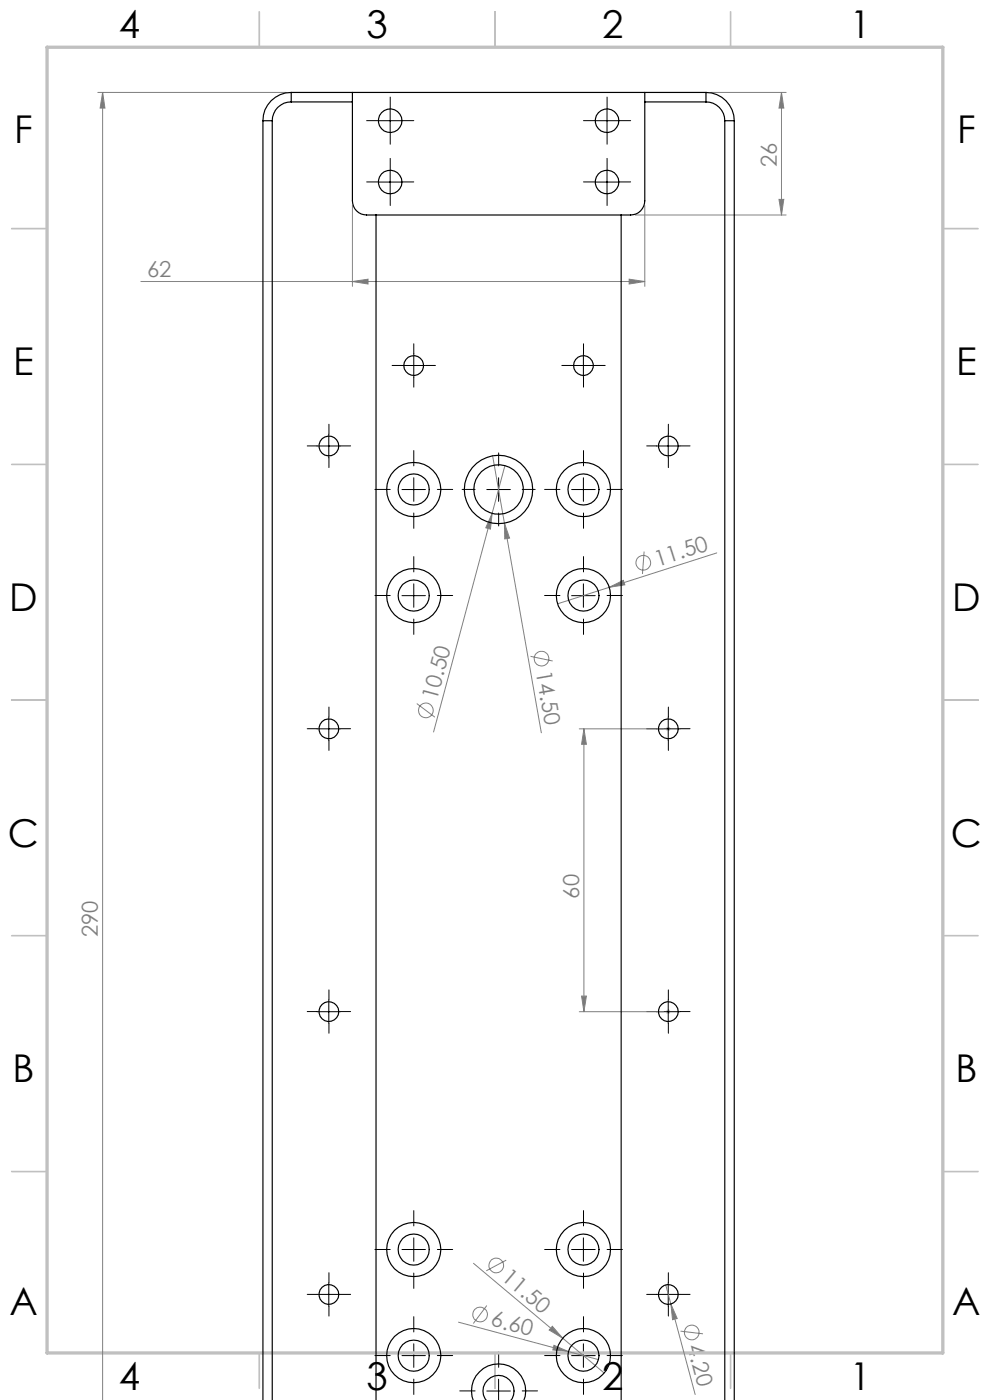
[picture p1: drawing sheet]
<svg xmlns="http://www.w3.org/2000/svg" width="210mm" height="297mm" viewBox="0 0 210 297" stroke-linecap="round" stroke-linejoin="round" font-family="sans-serif">
<g fill="none" stroke="#808080" stroke-width=".21">
<path d="M20.7 19.6h40M21.8 19.6v277.5M21.8 19.6l.5 3.3h-1.1zM150.7 19.6h16.1M165.8 19.6v26M165.8 19.6l.5 3.3h-1.1zM29.9 59.7h106.9M74.8 59.7l3.3-.5v1.1zM74.8 43.6v17.1M133.5 59.2l3.3 .5-3.3 .6zM134.8 45.6h32M136.8 43.6v17.1"/>
<path d="M165.2 42.3h1.1l-.5 3.3zM104.5 96.7l10.3 58.8M107.1 98.8l-15.1 56.5M104.4 108.9l-.4 3.4-1-.3zM107 111l1.1 3.2-1 .1zM136.6 117l-.3 4.8M152 117.3l-33.7 10.8M112.5 139.2l4.7 1M129.2 124.6l3-1.5 .3 1zM88.4 149.3l3.9 2.8M122.9 154.6h17.9M123.9 154.6v60"/>
<path d="M123.9 154.6l.5 3.3h-1zM122.9 214.6h17.9M123.4 211.3h1l-.5 3.3zM100.4 268l18.9 15.9M103.3 277l-2.9 3.8M107.4 267.3l-4.2 2.3M141.2 272.6l6.3 23.2M142.3 276.6l1.4 3.1-1 .3zM97.3 280.5l23.3 6.2M117.2 281.4l2.1 2.5-2.8-1.8zM117.5 285.4l3.1 1.3-3.3-.3zM119.3 283.9l8.9 7.4"/>
<path d="M120.6 286.7l6.3 1.7M144.4 282.4l4.7 .6"/>
<circle cx="136.5" cy="119.4" r="1.56"/>
<circle cx="114.9" cy="139.7" r="1.55"/>
<circle cx="90.3" cy="150.7" r="1.56"/>
<circle cx="101.8" cy="278.9" r="1.56"/>
<circle cx="105.3" cy="268.5" r="1.56"/>
<circle cx="146.7" cy="282.7" r="1.56"/>
</g>
<path d="M141.3 154.6h.9M141.4 154.3l.7 .7M141.7 154.1v1M142.1 154.3l-.7 .7M141.3 214.6h.9M141.4 214.3l.7 .7M141.7 214.1v1M142.1 214.3l-.7 .7" fill="none" stroke="#c0c0c0" stroke-width=".21"/>
<g fill="none" stroke="#000" stroke-width=".21" stroke-dasharray="15.2 1.3 1.3 1.3">
<path d="M80.3 25.6h-2.5M80.3 38.6h-2.5M82.8 23.1v-2.5M82.8 28.1v2.5M82.8 36.1v-2.5M85.3 25.6h2.5M85.3 38.6h2.5M126.3 38.6h-2.5M126.3 25.6h-2.5M128.8 36.1v-2.5M128.8 23.1v-2.5M128.8 28.1v2.5"/>
<path d="M131.3 38.6h2.5M131.3 25.6h2.5M82.8 41.1v2.5M128.8 41.1v2.5M85.3 77.5h-2.1M87.8 75v-2.1M90.3 77.5h2.1M121.3 77.5h-2.1M123.8 75v-2.1M126.3 77.5h2.1M67.3 94.6h-2.1M69.8 92.1v-2.1"/>
<path d="M69.8 97.1v2.1M72.3 94.6h2.1M87.8 98.8v-3.2M87.8 80v2.1M105.8 98.8v-2.7M123.8 98.8v-3.2M123.8 80v2.1M139.3 94.6h-2.1M141.8 92.1v-2.1M141.8 97.1v2.1M144.3 94.6h2.1M82.8 103.8h-3.3"/>
<path d="M87.8 108.8v3.3M92.8 103.8h3.2M100.8 103.8h-2.8M105.8 108.8v2.8M110.8 103.8h2.7M118.8 103.8h-3.3M123.8 108.8v3.3M128.8 103.8h3.2M82.8 126.3h-3.3M87.8 121.3v-3.2M87.8 131.3v3.3M92.8 126.3h3.2"/>
<path d="M118.8 126.3h-3.3M123.8 121.3v-3.2M123.8 131.3v3.3M128.8 126.3h3.2M67.3 154.6h-2.1M69.8 152.1v-2.1M69.8 157.1v2.1M72.3 154.6h2.1M139.3 154.6h-2.1M141.8 152.1v-2.1M141.8 157.1v2.1M144.3 154.6h2.1"/>
<path d="M67.3 214.6h-2.1M69.8 212.1v-2.1M69.8 217.1v2.1M72.3 214.6h2.1M139.3 214.6h-2.1M141.8 212.1v-2.1M141.8 217.1v2.1M144.3 214.6h2.1M67.3 274.6h-2.1M69.8 272.1v-2.1M69.8 277.1v2.1M72.3 274.6h2.1"/>
<path d="M82.8 265.1h-3.3M87.8 260.1v-3.3M87.8 270.1v3.2M92.8 265.1h3.2M118.8 265.1h-3.3M123.8 260.1v-3.3M123.8 270.1v3.2M128.8 265.1h3.2M139.3 274.6h-2.1M141.8 272.1v-2.1M141.8 277.1v2.1M144.3 274.6h2.1"/>
<path d="M82.8 287.6h-3.3M87.8 282.6v-3.3M87.8 292.6v3.2M92.8 287.6h3.2M100.8 295.1h-3.3M105.8 290.1v-3.3M110.8 295.1h3.2M118.8 287.6h-3.3M123.8 282.6v-3.3M123.8 292.6v3.2M128.8 287.6h3.2"/>
</g>
<g fill="none" stroke="#000" stroke-width=".21">
<path d="M80.3 25.6h5M80.3 38.6h5M82.8 23.1v5M82.8 36.1v5M126.3 25.6h5M126.3 38.6h5M128.8 23.1v5M128.8 36.1v5M85.3 77.5h4.9M87.8 75v5M121.2 77.5h5.1M123.8 75v5"/>
<path d="M67.2 94.6h5M69.7 92.1v5M139.2 94.6h5.1M141.7 92.1v5M85.3 103.9h4.9M87.8 101.3v5.1M103.3 103.9h5M105.8 101.3v5.1M121.2 103.9h5.1M123.8 101.3v5.1M85.3 126.4h4.9M87.8 123.9v4.9"/>
<path d="M121.2 126.4h5.1M123.8 123.9v4.9M67.2 154.6h5M69.7 152.1v5M139.2 154.6h5.1M141.7 152.1v5M67.2 214.6h5M69.7 212.1v5M139.2 214.6h5.1M141.7 212.1v5M67.2 274.6h5M69.7 272.1v5"/>
<path d="M85.3 265.1h4.9M87.8 262.6v5M121.2 265.1h5.1M123.8 262.6v5M139.2 274.6h5.1M141.7 272.1v5M85.3 287.6h4.9M87.8 285.1v5M103.3 295.1h5M105.8 292.6v4.5M121.2 287.6h5.1M123.8 285.1v5"/>
</g>
<g fill="none" stroke="#c0c0c0" stroke-width=".35">
<path d="M55 2.5v7.5M105 2.5v7.5M155 2.5v7.5M2.5 48.5h7.5M200 48.5h7.5M2.5 98.5h7.5M200 98.5h7.5M2.5 148.5h7.5M200 148.5h7.5M2.5 198.5h7.5M200 198.5h7.5M2.5 248.5h7.5"/>
<path d="M200 248.5h7.5M55 287v7.5M105 287v7.5M155 287v7.5"/>
</g>
<path d="M10 10h190v277h-190z" fill="none" stroke="#c0c0c0" stroke-width=".7"/>
<g fill="#808080">
<path d="M117.2 281.4l2.1 2.5-2.8-1.8z"/>
<path d="M117.5 285.4l3.1 1.3-3.3-.3z"/>
<path d="M129.2 124.6l3-1.5 .3 1z"/>
<path d="M104.4 108.9l-.4 3.4-1-.3z"/>
<path d="M107 111l1.1 3.2-1 .1z"/>
<path d="M142.3 276.6l1.4 3.1-1 .3z"/>
<path d="M133.5 59.2l3.3 .5-3.3 .6zM74.8 59.7l3.3-.5v1.1z"/>
<path d="M21.2 297.1h1.1zM21.8 19.6l.5 3.3h-1.1zM165.2 42.3h1.1l-.5 3.3zM165.8 19.6l.5 3.3h-1.1z"/>
<path d="M123.9 154.6l.5 3.3h-1zM123.4 211.3h1l-.5 3.3z"/>
</g>
<g fill="none" stroke="#000" stroke-width=".25">
<path d="M61.8 19.6a6 6 0 0 0-6 6M61.8 19.6h88M61.8 19.6v2M74.8 19.6v23a3 3 0 0 0 3 3h56a3 3 0 0 0 3-3v-23M149.8 19.6a6 6 0 0 1 6 6M149.8 19.6v2M55.8 25.6h1.9M55.8 25.6v271.5M57.7 25.6v271.5M61.8 21.6a4 4 0 0 0-4.1 4M61.8 21.6h13M136.8 21.6h13"/>
<path d="M149.8 21.6a4 4 0 0 1 3.9 4M153.7 25.6v271.5M153.7 25.6h2.1M155.8 25.6v271.5M79.8 45.6v251.5M131.8 45.6v251.5M100.4 297.1a5.7 5.7 0 0 1 5.3-7.8 5.7 5.7 0 0 1 5.4 7.8M103.2 297.1a3.3 3.3 0 0 1 .3-4.5 3.3 3.3 0 0 1 4.5 0 3.3 3.3 0 0 1 .4 4.5"/>
<circle cx="82.8" cy="25.6" r="2.51"/>
<circle cx="82.8" cy="38.6" r="2.51"/>
<circle cx="128.8" cy="38.6" r="2.51"/>
<circle cx="128.8" cy="25.6" r="2.51"/>
<circle cx="87.8" cy="77.6" r="2.1"/>
<circle cx="123.8" cy="77.6" r="2.09"/>
<circle cx="69.8" cy="94.6" r="2.11"/>
<circle cx="141.8" cy="94.6" r="2.11"/>
<circle cx="87.8" cy="103.9" r="3.3"/>
<circle cx="87.8" cy="103.8" r="5.8"/>
<circle cx="105.8" cy="103.8" r="5.2"/>
<circle cx="105.8" cy="103.9" r="7.3"/>
<circle cx="123.8" cy="103.8" r="5.7"/>
<circle cx="123.8" cy="103.9" r="3.3"/>
<circle cx="87.8" cy="126.4" r="3.3"/>
<circle cx="87.8" cy="126.3" r="5.8"/>
<circle cx="123.8" cy="126.3" r="5.7"/>
<circle cx="123.8" cy="126.4" r="3.3"/>
<circle cx="69.8" cy="154.6" r="2.1"/>
<circle cx="141.8" cy="154.6" r="2.1"/>
<circle cx="69.8" cy="214.6" r="2.1"/>
<circle cx="141.8" cy="214.6" r="2.1"/>
<circle cx="69.8" cy="274.6" r="2.1"/>
<circle cx="87.8" cy="265.1" r="3.3"/>
<circle cx="87.8" cy="265.1" r="5.8"/>
<circle cx="123.8" cy="265.1" r="5.7"/>
<circle cx="123.8" cy="265.1" r="3.3"/>
<circle cx="141.8" cy="274.6" r="2.1"/>
<circle cx="87.8" cy="287.6" r="3.3"/>
<circle cx="87.8" cy="287.6" r="5.8"/>
<circle cx="123.8" cy="287.6" r="5.7"/>
<circle cx="123.8" cy="287.6" r="3.3"/>
</g>
<g font-size="8.1">
<text x="25.2" y="8">4</text>
<text x="77.7" y="8">3</text>
<text x="127.7" y="8">2</text>
<text x="180.2" y="8">1</text>
<text x="3" y="30.4">F</text>
<text x="203" y="30.4">F</text>
<text x="2.8" y="79.6">E</text>
<text x="202.8" y="79.6">E</text>
<text x="2" y="129.6">D</text>
<text x="202" y="129.6">D</text>
<text x="1.7" y="179.6">C</text>
<text x="201.7" y="179.6">C</text>
<text x="2.7" y="229.6">B</text>
<text x="202.7" y="229.6">B</text>
<text x="2" y="278.9">A</text>
<text x="202" y="278.9">A</text>
<text x="25.2" y="295">4</text>
<text x="77.7" y="295">3</text>
<text x="127.7" y="295">2</text>
<text x="180.2" y="295">1</text>
</g>
<g font-size="4.7" fill="#808080">
<text x="164.8" y="35.4" transform="rotate(-90 164.8 35.4)">26</text>
<text x="31.2" y="58.7">62</text>
<text x="139.4" y="120.2" transform="rotate(-18 139.4 120.2)">11.50</text>
<text x="113.6" y="142.5" transform="rotate(80 113.6 142.5)">14.50</text>
<text x="92.7" y="148.7" transform="rotate(-75 92.7 148.7)">10.50</text>
<text x="122.9" y="190.6" transform="rotate(-90 122.9 190.6)">60</text>
<text x="20.8" y="198.8" transform="rotate(-90 20.8 198.8)">290</text>
<text x="106.1" y="271.4" transform="rotate(40 106.1 271.4)">11.50</text>
<text x="103.9" y="281.2" transform="rotate(15 103.9 281.2)">6.60</text>
<text x="145.8" y="285.6" transform="rotate(75 145.8 285.6)">4.20</text>
</g>
</svg>
